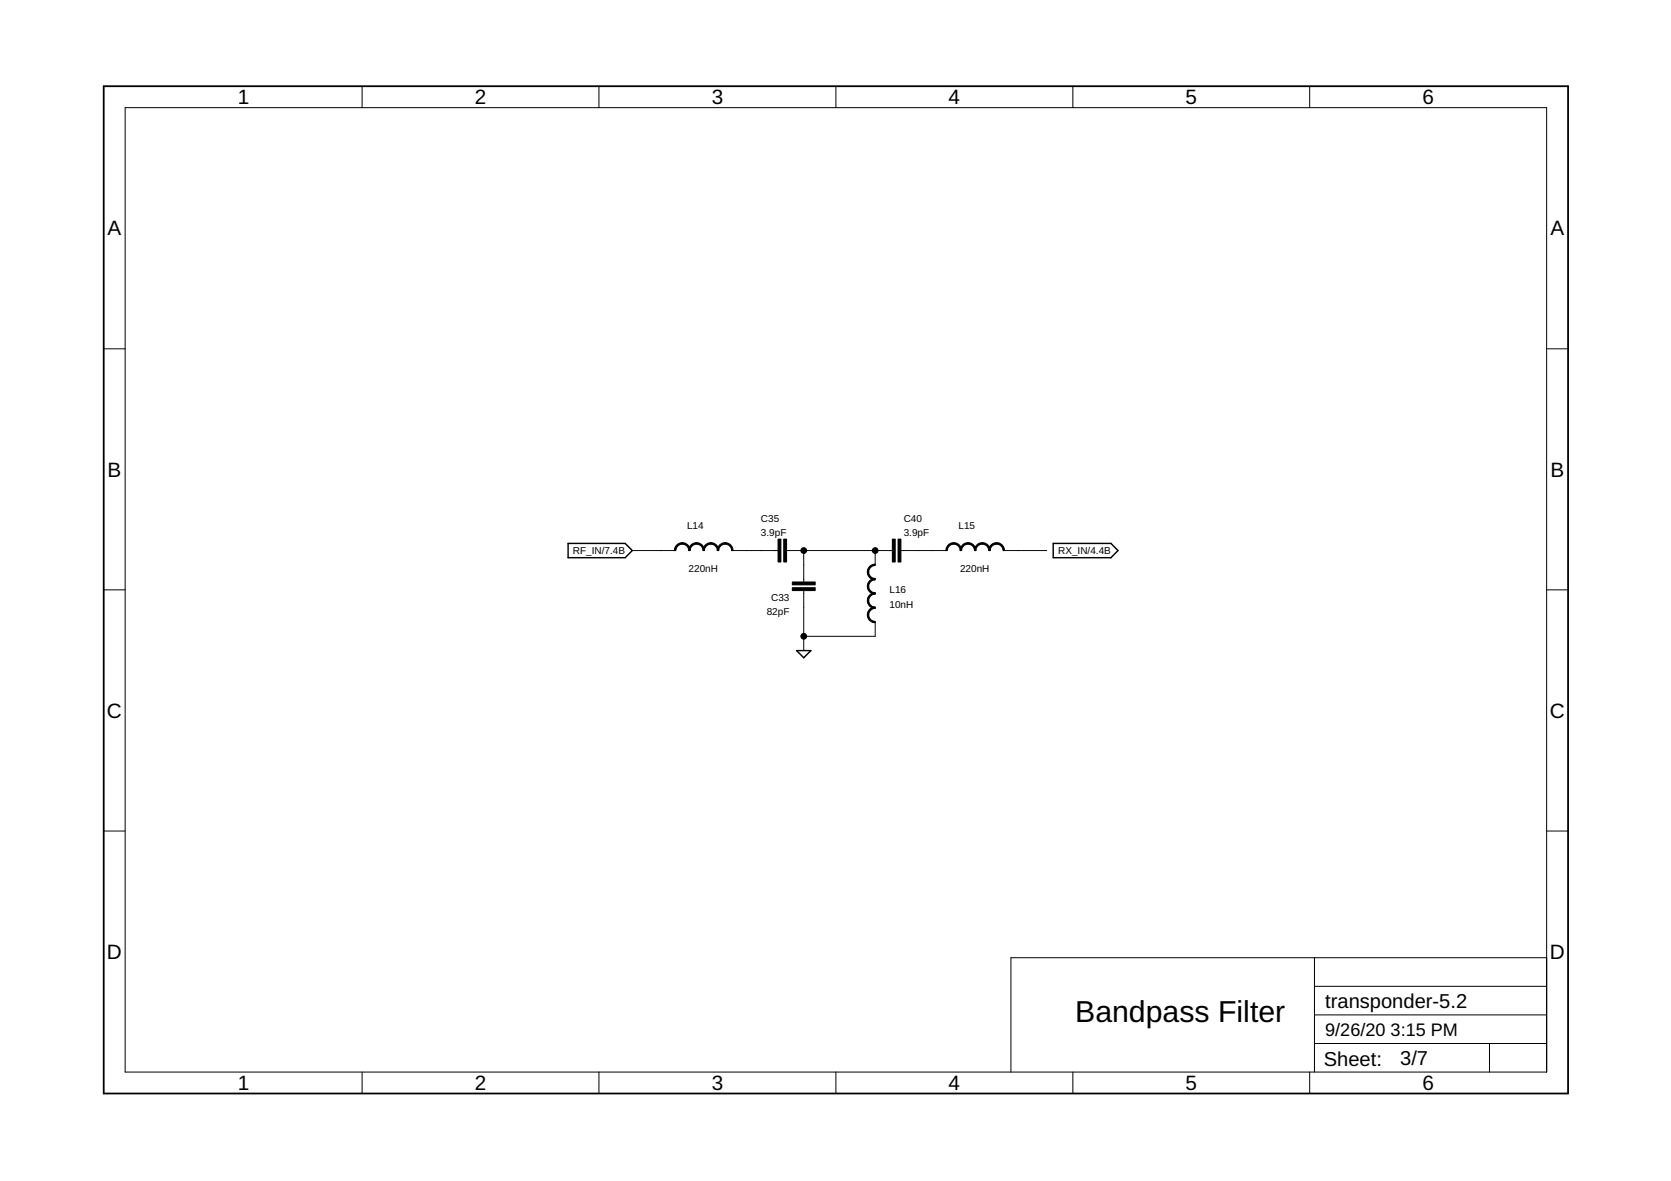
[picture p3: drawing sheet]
<svg xmlns="http://www.w3.org/2000/svg" width="297mm" height="210mm" viewBox="0 0 297 210" stroke-linecap="round" stroke-linejoin="round" font-family="sans-serif">
<path d="M101 96.6h10.1l1.3 1.3-1.3 1.2h-10.1zM187.2 96.6h10.3l1.2 1.3-1.2 1.2h-10.3zM141.6 115.6h2.5l-1.2 1.3z" fill="none" stroke="#000" stroke-width=".25"/>
<g fill="none" stroke="#000" stroke-width=".18">
<path d="M22.2 19.1h252.7v171.4h-252.7zM64.4 15.3v3.8M106.5 15.3v3.8M148.6 15.3v3.8M190.7 15.3v3.8M232.8 15.3v3.8M18.4 62h3.8M274.9 62h3.8M112.4 97.9h7.6M130.2 97.9h8.1M139.8 97.9h18.8M142.9 97.9v5.5"/>
<path d="M155.6 97.9v2.5M160.1 97.9h8.2M178.4 97.9h7.7M18.4 104.8h3.8M142.9 105v10.6M155.6 110.6v2.5h-12.7M274.9 104.8h3.8M18.4 147.7h3.8M274.9 147.7h3.8M233.7 170.2v20.3M233.7 175.3h41.2M274.9 170.2h-95.2v20.3"/>
<path d="M64.4 190.5v3.9M106.5 190.5v3.9M148.6 190.5v3.9M190.7 190.5v3.9M232.8 190.5v3.9M233.7 185.5h41.2M233.7 180.4h41.2M264.8 185.5v5"/>
</g>
<path d="M18.4 15.3h260.3v179.1h-260.3z" fill="none" stroke="#000" stroke-width=".32"/>
<g fill="#000" stroke="#000" stroke-width=".18">
<path d="M120.3 96.9l.5-.4h.5v.2l-.7 .3-.3 .4-.2 .5h-.2l.1-.5z" fill-rule="evenodd"/>
<path d="M121.3 96.5a1.37 1.37 0 0 1 1.4 1.4h-.3l-.2-.7-.4-.4-.5-.1z" fill-rule="evenodd"/>
<path d="M122.8 96.9l.6-.4h.4v.2l-.7 .3-.3 .4-.1 .5h-.3l.1-.5z" fill-rule="evenodd"/>
<path d="M123.8 96.5a1.37 1.37 0 0 1 1.4 1.4h-.2l-.3-.7-.4-.4-.5-.1z" fill-rule="evenodd"/>
<path d="M125.4 96.9l.5-.4h.5v.2l-.8 .3-.3 .4-.1 .5h-.2v-.5z" fill-rule="evenodd"/>
<path d="M126.4 96.5a1.37 1.37 0 0 1 1.4 1.4h-.3l-.2-.7-.4-.4-.5-.1z" fill-rule="evenodd"/>
<path d="M127.9 96.9l.5-.4h.5v.2l-.7 .3-.3 .4-.1 .5h-.3l.1-.5z" fill-rule="evenodd"/>
<path d="M128.9 96.5a1.37 1.37 0 0 1 1.4 1.4h-.3l-.2-.7-.4-.4-.5-.1z" fill-rule="evenodd"/>
<path d="M168.6 96.9l.5-.4h.4v.2l-.5 .1-.3 .4-.3 .7h-.3l.1-.5z" fill-rule="evenodd"/>
<path d="M169.5 96.5a1.37 1.37 0 0 1 1.4 1.4h-.2l-.3-.7-.4-.4-.5-.1z" fill-rule="evenodd"/>
<path d="M171.1 96.9l.5-.4h.5v.2l-.5 .1-.4 .4-.3 .7h-.2l.1-.5z" fill-rule="evenodd"/>
<path d="M172.1 96.5a1.37 1.37 0 0 1 1.4 1.4h-.3l-.2-.7-.4-.4-.5-.1z" fill-rule="evenodd"/>
<path d="M173.6 96.9l.6-.4h.4v.2l-.5 .1-.4 .4-.2 .7h-.3l.1-.5z" fill-rule="evenodd"/>
<path d="M174.6 96.5a1.37 1.37 0 0 1 1.4 1.4h-.2l-.3-.7-.4-.4-.5-.1z" fill-rule="evenodd"/>
<path d="M176.2 96.9l.5-.4h.5v.2l-.5 .1-.4 .4-.3 .7h-.2v-.5z" fill-rule="evenodd"/>
<path d="M177.2 96.5a1.37 1.37 0 0 1 1.4 1.4h-.3l-.2-.7-.4-.4-.5-.1z" fill-rule="evenodd"/>
<path d="M154.2 109.3h.2l.3 .7 .4 .3 .5 .1v.3a1.37 1.37 0 0 1-1.4-1.4z" fill-rule="evenodd"/>
<path d="M154.2 106.7h.2l.3 .8 .4 .3 .5 .1v.2a1.37 1.37 0 0 1-1.4-1.4z" fill-rule="evenodd"/>
<path d="M154.2 104.2h.2l.3 .7 .4 .3 .5 .1v.3a1.37 1.37 0 0 1-1.4-1.4z" fill-rule="evenodd"/>
<path d="M154.2 101.7h.2l.3 .7 .4 .3 .5 .1v.3a1.37 1.37 0 0 1-1.4-1.4z" fill-rule="evenodd"/>
<path d="M154.6 108.3l.5-.4h.5v.2l-.5 .1-.4 .4-.3 .7h-.2v-.5z" fill-rule="evenodd"/>
<path d="M154.6 105.7l.5-.3 .5-.1v.3l-.5 .1-.4 .3-.3 .7h-.2v-.4z" fill-rule="evenodd"/>
<path d="M154.6 103.2l.5-.3 .5-.1v.3l-.5 .1-.4 .3-.3 .7h-.2v-.5z" fill-rule="evenodd"/>
<path d="M154.6 100.7l.5-.4h.5v.2l-.5 .1-.4 .3-.3 .8h-.2v-.5z" fill-rule="evenodd"/>
<circle cx="142.9" cy="97.9" r=".51"/>
<circle cx="155.6" cy="97.9" r=".51"/>
<circle cx="142.9" cy="113.1" r=".51"/>
</g>
<path d="M138.3 95.8h.5v4.1h-.5zM139.3 95.8h.5v4.1h-.5zM158.6 95.8h.5v4.1h-.5zM159.6 95.8h.5v4.1h-.5zM140.8 103.4h4.1v.5h-4.1zM140.8 104.5h4.1v.5h-4.1z" fill="#000" stroke="#000" stroke-width=".18"/>
<text font-size="5.4" x="191.1" y="181.7">Bandpass Filter</text>
<g font-size="3.7">
<text x="42.3" y="18.5">1</text>
<text x="84.4" y="18.5">2</text>
<text x="126.5" y="18.5">3</text>
<text x="168.6" y="18.5">4</text>
<text x="210.7" y="18.5">5</text>
<text x="252.9" y="18.5">6</text>
<text x="19.1" y="41.9">A</text>
<text x="275.6" y="41.9">A</text>
<text x="19.1" y="84.7">B</text>
<text x="275.6" y="84.7">B</text>
<text x="19" y="127.6">C</text>
<text x="275.5" y="127.6">C</text>
<text x="19" y="170.4">D</text>
<text x="275.5" y="170.4">D</text>
<text x="42.3" y="193.7">1</text>
<text x="84.4" y="193.7">2</text>
<text x="126.5" y="193.7">3</text>
<text x="168.6" y="193.7">4</text>
<text x="210.7" y="193.7">5</text>
<text x="252.9" y="193.7">6</text>
</g>
<g font-size="3.6">
<text x="235.6" y="179.1">transponder-5.2</text>
<text x="235.3" y="189.4">Sheet:</text>
<text x="248.9" y="189.3">3/7</text>
</g>
<g font-size="3.2">
<text x="235.6" y="184.2">9/26/20</text>
<text x="247.2" y="184.2">3:15 PM</text>
</g>
<g font-size="1.8">
<text x="122.1" y="94">L14</text>
<text x="135.3" y="95.3">3.9pF</text>
<text x="135.3" y="92.8">C35</text>
<text x="160.7" y="95.3">3.9pF</text>
<text x="160.7" y="92.8">C40</text>
<text x="170.4" y="94">L15</text>
<text x="101.8" y="98.5">RF_IN/7.4B</text>
<text x="122.4" y="101.7">220nH</text>
<text x="170.7" y="101.7">220nH</text>
<text x="188.1" y="98.5">RX_IN/4.4B</text>
<text x="137.1" y="106.7">C33</text>
<text x="158.1" y="105.5">L16</text>
<text x="136.3" y="109.3">82pF</text>
<text x="158.1" y="108">10nH</text>
</g>
</svg>
